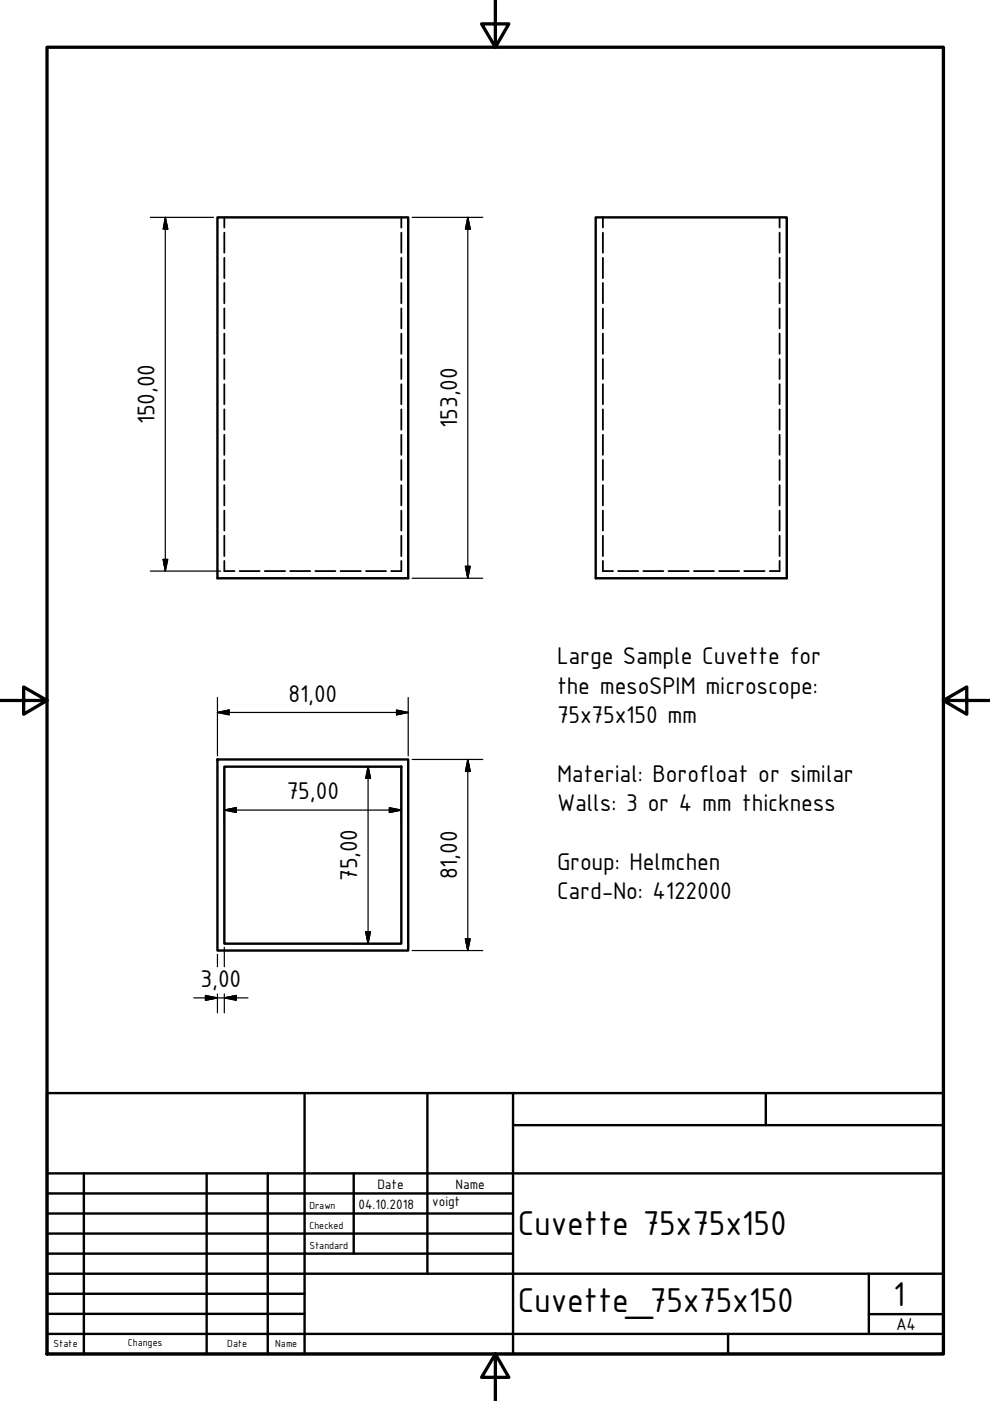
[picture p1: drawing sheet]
<svg xmlns="http://www.w3.org/2000/svg" width="210mm" height="297mm" viewBox="0 0 210 297" stroke-linecap="round" stroke-linejoin="round" font-family="sans-serif">
<!-- layer: Hidden (ISO) -->
<g fill="none" stroke="#000" stroke-width=".38">
<path d="M47.6 46.1v2.1M47.6 49.3v4.3M47.6 54.7v4.3M47.6 60v4.3M85.1 46.1v2.1M85.1 49.3v4.3M85.1 54.7v4.3M85.1 60v4.3M127.8 46.1v2.1M127.8 49.3v4.3M127.8 54.7v4.3M127.8 60v4.3"/>
<path d="M165.3 46.1v2.1M165.3 49.3v4.3M165.3 54.7v4.3M165.3 60v4.3M47.6 65.4v4.2M47.6 70.7v4.3M47.6 76.1v4.3M85.1 65.4v4.2M85.1 70.7v4.3M85.1 76.1v4.3M127.8 65.4v4.2M127.8 70.7v4.3"/>
<path d="M127.8 76.1v4.3M165.3 65.4v4.2M165.3 70.7v4.3M165.3 76.1v4.3M47.6 81.5v4.2M47.6 86.8v4.3M47.6 92.2v4.2M47.6 97.5v4.3M85.1 81.5v4.2M85.1 86.8v4.3M85.1 92.2v4.2M85.1 97.5v4.3"/>
<path d="M127.8 81.5v4.2M127.8 86.8v4.3M127.8 92.2v4.2M127.8 97.5v4.3M165.3 81.5v4.2M165.3 86.8v4.3M165.3 92.2v4.2M165.3 97.5v4.3M47.6 118.9v2.2h2.1M47.6 102.9v4.3M47.6 108.3v4.2M47.6 113.6v4.3"/>
<path d="M85.1 118.9v2.2h-2.2M85.1 102.9v4.3M85.1 108.3v4.2M85.1 113.6v4.3M127.8 118.9v2.2h2.2M127.8 102.9v4.3M127.8 108.3v4.2M127.8 113.6v4.3M165.3 118.9v2.2h-2.1M165.3 102.9v4.3M165.3 108.3v4.2M165.3 113.6v4.3"/>
<path d="M50.8 121.1h4.3M56.1 121.1h4.4M61.5 121.1h4.3M66.9 121.1h4.2M72.2 121.1h4.3M77.6 121.1h4.3M131.1 121.1h4.2M136.4 121.1h4.3M141.7 121.1h4.3M147.1 121.1h4.3M152.5 121.1h4.2M157.8 121.1h4.3"/>
</g>
<!-- layer: Visible (ISO) -->
<path d="M46.1 46.1h40.5v76.5h-40.5zM126.3 46.1h40.5v76.5h-40.5zM46.1 161h40.5v40.5h-40.5zM47.6 162.5h37.5v37.6h-37.5z" fill="none" stroke="#000" stroke-width=".51"/>
<!-- layer: Border (ISO) -->
<path d="M10 10h190v277.1h-190zM105 0v10l-2.9-4.9h5.8l-2.9 4.9M0 148.5h10l-5-2.8v5.7l5-2.9M200 148.5l5 2.9v-5.7l-5 2.8h10M105 287.1l2.9 4.9h-5.8l2.9-4.9v9.9" fill="none" stroke="#000" stroke-width=".7"/>
<!-- layer: Title (ISO) -->
<g fill="none" stroke="#000" stroke-width=".51">
<path d="M10 231.8h190v55.3h-190zM64.6 231.8v55.3M90.6 231.8v38.3M108.8 238.6h91.2M108.8 231.8v55.3M162.4 231.8v6.8M10 253h98.8M10 257.3h98.8M10 248.8h190M17.8 248.8v38.3M43.8 248.8v38.3M56.8 248.8v38.3"/>
<path d="M75 248.8v17M10 261.5h98.8M10 265.8h98.8M10 270.1h190M10 274.3h54.6M10 278.6h54.6M184.2 278.6h15.8M184.2 270.1v12.7M10 282.8h190M154.4 282.8v4.3"/>
</g>
<!-- layer: Dimension (ISO) -->
<g fill="none" stroke="#000" stroke-width=".25">
<path d="M31.9 46.1h13.4M35.1 46.1l.5 2.5h-1zM35.1 46.1v75M87.4 46.1h15M99.2 46.1l.5 2.5h-1zM99.2 46.1v76.5M34.6 118.6h1l-.5 2.5zM31.9 121.1h14.9M87.4 122.6h15M98.7 120.1h1l-.5 2.5zM46.1 151.1l2.5-.6v1.1zM46.1 151.1h40.5"/>
<path d="M46.1 147.9v12.4M84.1 150.5l2.5 .6-2.5 .5zM86.6 147.9v12.4M47.6 171.8l2.5-.6v1.1zM47.6 171.8h37.5M47.6 163.4v11.5M74.9 162.5h9.4M78 162.5l.5 2.5h-1zM78 162.5v37.6M82.5 171.2l2.6 .6-2.6 .5zM85.1 163.4v11.5M87.4 161h15"/>
<path d="M99.2 161l.5 2.6h-1zM99.2 161v40.5M77.5 197.5h1l-.5 2.6zM98.7 199.1h1l-.5 2.4zM41.1 211.6h11.5M43.6 211.1l2.5 .5-2.5 .5zM46.1 202.4v2.6M46.1 210.7v4M47.6 211.6l2.5-.5v1zM47.6 200.8v4.2M47.6 210.7v4M74.9 200.1h9.4"/>
<path d="M87.4 201.5h15"/>
</g>
<g fill="#000" stroke="#000" stroke-width=".25">
<path d="M35.1 46.1l.5 2.5zM35.1 46.1l.5 2.5h-1zM99.2 46.1l.5 2.5zM99.2 46.1l.5 2.5h-1zM34.6 118.6l.5 2.5zM34.6 118.6h1l-.5 2.5zM98.7 120.1l.5 2.5zM98.7 120.1h1l-.5 2.5zM46.1 151.1l2.5-.6zM46.1 151.1l2.5-.6v1.1zM84.1 151.6l2.5-.5zM84.1 150.5l2.5 .6-2.5 .5z"/>
<path d="M47.6 171.8l2.5-.6zM47.6 171.8l2.5-.6v1.1zM78 162.5l.5 2.5zM78 162.5l.5 2.5h-1zM82.5 172.3l2.6-.5zM82.5 171.2l2.6 .6-2.6 .5zM99.2 161l.5 2.6zM99.2 161l.5 2.6h-1zM77.5 197.5l.5 2.6zM77.5 197.5h1l-.5 2.6zM98.7 199.1l.5 2.4zM98.7 199.1h1l-.5 2.4z"/>
<path d="M43.6 212.1l2.5-.5zM43.6 211.1l2.5 .5-2.5 .5zM47.6 211.6l2.5-.5zM47.6 211.6l2.5-.5v1z"/>
</g>
<g font-size="7.9">
<text x="109.8" y="261.9">Cuvette 75x75x150</text>
<text x="109.8" y="278.2">Cuvette_75x75x150</text>
<text x="189.4" y="276.8">1</text>
</g>
<g font-size="5.5">
<text x="32.8" y="90" transform="rotate(-90 32.8 90)">150,00</text>
<text x="96.9" y="90.7" transform="rotate(-90 96.9 90.7)">153,00</text>
<text x="118.1" y="140.8">Large Sample Cuvette for</text>
<text x="61.2" y="148.8">81,00</text>
<text x="118.1" y="147.1">the mesoSPIM microscope:</text>
<text x="118.1" y="153.3">75x75x150 mm</text>
<text x="118.1" y="165.7">Material: Borofloat or similar</text>
<text x="60.8" y="169.5">75,00</text>
<text x="118.1" y="172">Walls: 3 or 4 mm thickness</text>
<text x="118.1" y="184.5">Group: Helmchen</text>
<text x="75.8" y="186.8" transform="rotate(-90 75.8 186.8)">75,00</text>
<text x="96.9" y="186.4" transform="rotate(-90 96.9 186.4)">81,00</text>
<text x="118.1" y="190.7">Card-No: 4122000</text>
<text x="42.5" y="209.2">3,00</text>
</g>
<text font-size="3.9" x="190" y="282">A4</text>
<g font-size="3.1">
<text x="76" y="256.3">04.10.2018</text>
<text x="80" y="252">Date</text>
<text x="91.6" y="255.7">voigt</text>
<text x="96.6" y="252">Name</text>
</g>
<g font-size="2.3">
<text x="65.6" y="256.3">Drawn</text>
<text x="65.6" y="260.5">Checked</text>
<text x="65.6" y="264.8">Standard</text>
<text x="11.4" y="285.7">State</text>
<text x="27.1" y="285.4">Changes</text>
<text x="48.2" y="285.7">Date</text>
<text x="58.4" y="285.7">Name</text>
</g>
</svg>
